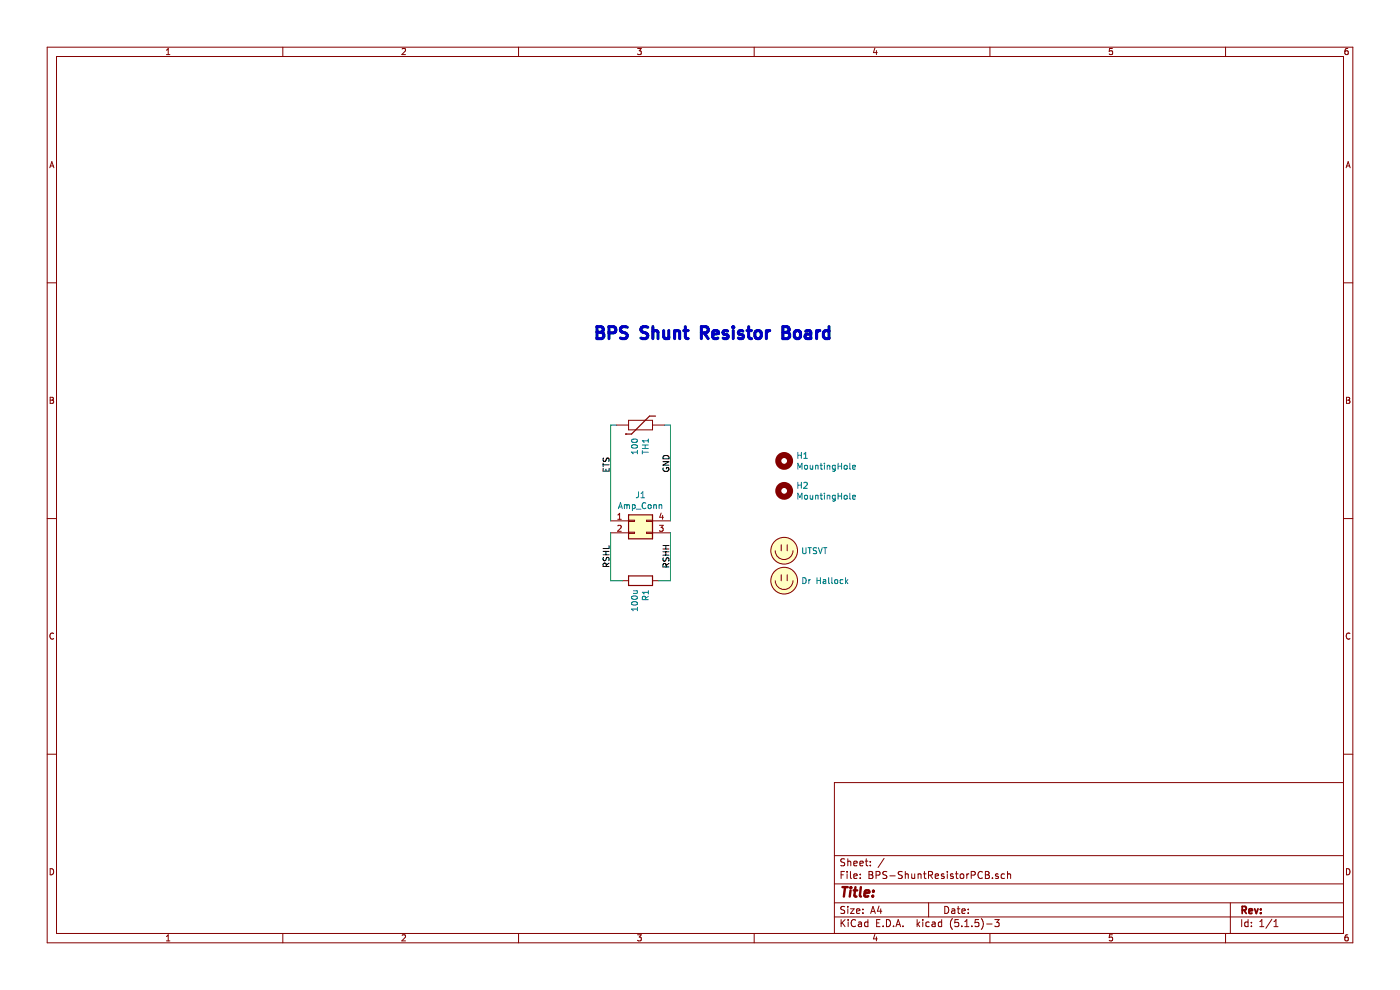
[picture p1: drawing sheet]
EESchema Schematic File Version 4
EELAYER 30 0
EELAYER END
$Descr A4 11693 8268
encoding utf-8
Sheet 1 1
Title ""
Date ""
Rev ""
Comp ""
Comment1 ""
Comment2 ""
Comment3 ""
Comment4 ""
$EndDescr
Text Label 5600 4750 1    50   ~ 0
RSHH
Text Label 5100 4550 3    50   ~ 0
RSHL
Text Label 5100 3950 1    50   ~ 0
ETS
Text Label 5600 3950 1    50   ~ 0
GND
$Comp
L Device:Thermistor TH1
U 1 1
P 5350 3550
F 0 "TH1" H 5455 3596 50  0000 L CNN
F 1 "100" H 5455 3505 50  0000 L CNN
F 2 "Resistor_SMD:R_0805_2012Metric" H 5350 3550 50  0001 C CNN
F 3 "~" H 5350 3550 50  0001 C CNN
	1    5350 3550
	0    1    1    0   
$EndComp
$Comp
L utsvt-misc:Logo_Placeholder LOGO1
U 1 1
P 6550 4600
F 0 "LOGO1" H 6550 4750 50  0001 C CNN
F 1 "UTSVT" H 6690 4600 50  0000 L CNN
F 2 "UTSVT_Special:UTSVT_Logo_Symbol" H 6550 4675 50  0001 C CNN
F 3 "" H 6550 4675 50  0001 C CNN
	1    6550 4600
	1    0    0    -1  
$EndComp
$Comp
L utsvt-misc:Logo_Placeholder LOGO2
U 1 1
P 6550 4850
F 0 "LOGO2" H 6550 5000 50  0001 C CNN
F 1 "Dr Hallock" H 6690 4850 50  0000 L CNN
F 2 "UTSVT_Special:Hallock_Image_Tiny" H 6550 4925 50  0001 C CNN
F 3 "" H 6550 4925 50  0001 C CNN
	1    6550 4850
	1    0    0    -1  
$EndComp
$Comp
L Device:R R1
U 1 1
P 5350 4850
F 0 "R1" H 5420 4896 50  0000 L CNN
F 1 "100u" H 5420 4805 50  0000 L CNN
F 2 "UTSVT_Passive:Power_Metal_Strip_Battery_Shunt_Resistor" V 5280 4850 50  0001 C CNN
F 3 "~" H 5350 4850 50  0001 C CNN
	1    5350 4850
	0    1    1    0   
$EndComp
$Comp
L Connector_Generic:Conn_02x02_Counter_Clockwise J1
U 1 1
P 5300 4350
F 0 "J1" H 5350 4567 50  0000 C CNN
F 1 "Amp_Conn" H 5350 4476 50  0000 C CNN
F 2 "UTSVT_Connectors:Power_Metal_Strip_Battery_Shunt_Resistor_4_Pin_Connector" H 5300 4350 50  0001 C CNN
F 3 "~" H 5300 4350 50  0001 C CNN
	1    5300 4350
	1    0    0    -1  
$EndComp
Wire Wire Line
	5100 4350 5100 3550
Wire Wire Line
	5100 3550 5150 3550
Wire Wire Line
	5600 4350 5600 3550
Wire Wire Line
	5600 3550 5550 3550
Wire Wire Line
	5100 4450 5100 4850
Wire Wire Line
	5100 4850 5200 4850
Wire Wire Line
	5500 4850 5600 4850
Wire Wire Line
	5600 4850 5600 4450
$Comp
L Mechanical:MountingHole H1
U 1 1
P 6550 3850
F 0 "H1" H 6650 3896 50  0000 L CNN
F 1 "MountingHole" H 6650 3805 50  0000 L CNN
F 2 "MountingHole:MountingHole_2.7mm_M2.5" H 6550 3850 50  0001 C CNN
F 3 "~" H 6550 3850 50  0001 C CNN
	1    6550 3850
	1    0    0    -1  
$EndComp
$Comp
L Mechanical:MountingHole H2
U 1 1
P 6550 4100
F 0 "H2" H 6650 4146 50  0000 L CNN
F 1 "MountingHole" H 6650 4055 50  0000 L CNN
F 2 "MountingHole:MountingHole_2.7mm_M2.5" H 6550 4100 50  0001 C CNN
F 3 "~" H 6550 4100 50  0001 C CNN
	1    6550 4100
	1    0    0    -1  
$EndComp
Text Notes 4950 2850 0    100  ~ 20
BPS Shunt Resistor Board
$EndSCHEMATC
